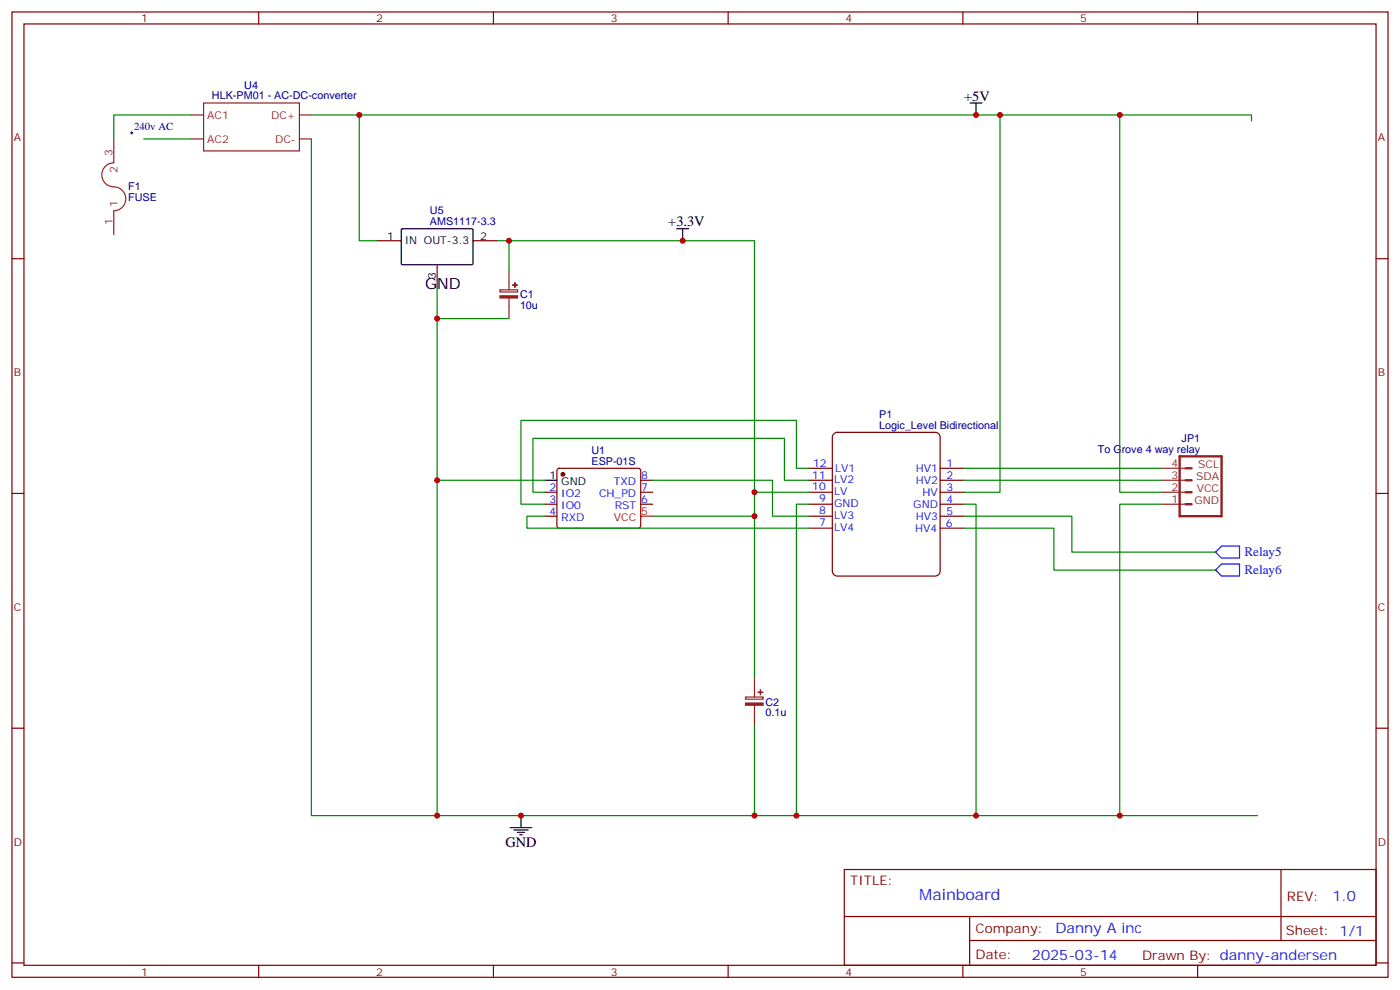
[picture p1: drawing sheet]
<svg xmlns="http://www.w3.org/2000/svg" width="412mm" height="292mm" viewBox="0 0 412 292" stroke-linecap="round" stroke-linejoin="round" font-family="sans-serif">
<g fill="none" stroke="#870000" stroke-width=".35">
<path d="M3.5 3.5h405.4v284.4h-405.4zM7.1 7.1h398.2v277.2h-398.2zM76.2 3.5v3.6M145.3 3.5v3.6M214.5 3.5v3.6M283.6 3.5v3.6M352.8 3.5v3.6M3.5 76.2h3.6M111.1 70.9h7.1M128.8 78v7M139.3 70.9h7.1M405.3 76.2h3.6"/>
<path d="M164.3 138.1l.4-.2h23.3l.5 .2 .2 .5v16.5l-.7 .5-23.5-.1-.5-.6v-16.3zM3.5 145.3h3.6M160.5 145h3.5M160.5 148.5h3.5M160.5 152h3.5M188.7 145h3.6M188.7 148.5h3.6M188.7 141.5h3.6M405.3 145.3h3.6M3.5 214.5h3.6M405.3 214.5h3.6M248.7 256.1h156.6v28.2h-156.6z"/>
<path d="M377.3 256.1v20.9M248.7 270h156.5M285.6 277h119.6M285.6 270v14.1M3.5 283.6h3.6M76.2 284.3v3.6M145.3 284.3v3.6M214.5 284.3v3.6M283.6 284.3v3.6M352.8 284.3v3.6M405.3 283.6h3.6"/>
</g>
<circle cx="165.8" cy="139.7" r=".53" fill="#870000" stroke="#870000" stroke-width=".35"/>
<path d="M118.2 67.6l.3-.2h20.7l.1 .3v10.1l-.3 .2-20.6-.1-.2-.3zM160.5 141.5h3.5" fill="none" stroke="#000" stroke-width=".35"/>
<path d="M188.7 152h3.6" fill="none" stroke="#f00" stroke-width=".35"/>
<path d="M56.4 33.9h3.6M60 30.3h28.2v14.1h-28.2zM88.2 33.9h3.5M56.4 40.9h3.6M88.2 40.9h3.5M342.2 137.9h7M342.2 148.5h7M342.2 145h7M342.2 141.5h7" fill="none" stroke="#8c2424" stroke-width=".35"/>
<path d="M347.5 134.4h12.3v17.6h-12.3zM349.2 137.9h1.8M349.2 141.5h1.8M349.2 145h1.8M349.2 148.5h1.8" fill="none" stroke="#8c2424" stroke-width=".71"/>
<path d="M245.5 127.9l1.1-.5h28.9a1.41 1.41 0 0 1 1.4 1.4v39.5a1.51 1.51 0 0 1-1.4 1.4h-28.9a1.51 1.51 0 0 1-1.4-1.4v-39.5z" fill="#fff" stroke="#800000" stroke-width=".35"/>
<path d="M238.1 137.9h7.1M276.9 137.9h7.1M238.1 141.5h7.1M238.1 152h7.1M238.1 148.5h7.1M238.1 145h7.1M238.1 155.6h7.1M276.9 141.5h7.1M276.9 152h7.1M276.9 148.5h7.1M276.9 145h7.1M276.9 155.6h7.1" fill="none" stroke="#870000" stroke-width=".35"/>
<g fill="none" stroke="#008700" stroke-width=".35">
<path d="M56.4 33.9h-22.9v7M91.7 33.9h277v1.7M105.8 33.9v37h5.3M294.6 33.9v111.1h-10.6M329.8 33.9v111.1h12.4M42.3 40.9h14.1M91.7 40.9v199.3h278.7M146.4 70.9h75.8v74.1h15.9M149.9 70.9v8.8M128.8 85v155.2M128.8 93.8h21.1M238.1 137.9h-3.5v-14.1h-81.1v24.7h7"/>
<path d="M284 137.9h58.2M128.8 141.5h31.7M160.5 152h-5.3v3.6h82.9M192.3 141.5h35.2v10.5h10.6M222.2 145v7h-29.9M222.2 152v47.7M238.1 141.5h-7v-12.4h-74.1v15.9h3.5M238.1 148.5h-3.5v91.7M284 148.5h3.5v91.7M284 152h31.7v10.6h42.4M284 155.6h26.4v12.3h47.7M284 141.5h58.2"/>
<path d="M342.2 148.5h-12.4v91.7M222.2 213.8v26.4"/>
</g>
<path d="M33.5 40.9v7.1a3.6 3.6 0 0 0-3.5 3.9 3.6 3.6 0 0 0 4.2 3.2 3.5 3.5 0 0 1 2.8 3.8 3.5 3.5 0 0 1-3.5 3.2v7M149.9 79.7v5.7M147.3 85.4h5.2v.6h-5.2zM149.9 87.8v6M222.2 199.7v5.6M219.6 205.3h5.2v.7h-5.2zM222.2 207.8v6" fill="none" stroke="#8c2424" stroke-width=".35"/>
<path d="M38.5 39.2h.7M38.8 38.8v.7" fill="none" stroke="#000" stroke-width=".29"/>
<path d="M285.8 30.3h3.5M287.5 30.3v3.6M199.3 67.4h3.5M201.1 67.4v3.5M150.3 243.8h6.3M151.3 244.5h4.3M152.4 245.2h2.1M153.1 245.9h.7M153.5 240.2v3.6" fill="none" stroke="#000" stroke-width=".35"/>
<g fill="#8c2424" stroke="#8c2424" stroke-width=".35">
<path d="M147.3 87.1h5.2v.7h-5.2z"/>
<path d="M151 84h1.4z"/>
<path d="M151.7 83.3v1.4z"/>
<path d="M219.6 207.1h5.2v.6h-5.2z"/>
<path d="M223.3 203.9h1.4z"/>
<path d="M224 203.2v1.4z"/>
</g>
<path d="M359.8 160.9h5.3v3.5h-5.3l-1.7-1.8zM359.8 166.2h5.3v3.5h-5.3l-1.7-1.8z" fill="none" stroke="#00f" stroke-width=".35"/>
<g fill="#c00">
<circle cx="105.8" cy="33.9" r=".88"/>
<circle cx="128.8" cy="240.2" r=".88"/>
<circle cx="128.8" cy="141.5" r=".88"/>
<circle cx="222.3" cy="145" r=".88"/>
<circle cx="287.5" cy="33.9" r=".88"/>
<circle cx="201.1" cy="70.9" r=".88"/>
<circle cx="294.6" cy="33.9" r=".88"/>
<circle cx="287.5" cy="240.2" r=".88"/>
<circle cx="329.8" cy="240.2" r=".88"/>
<circle cx="329.8" cy="33.9" r=".88"/>
<circle cx="153.5" cy="240.2" r=".88"/>
<circle cx="149.9" cy="70.9" r=".88"/>
<circle cx="128.8" cy="93.8" r=".88"/>
<circle cx="222.3" cy="152" r=".88"/>
<circle cx="222.3" cy="240.2" r=".88"/>
<circle cx="234.6" cy="240.2" r=".88"/>
</g>
<text font-size="4.6" x="125.2" y="85">GND</text>
<text font-size="4.6" fill="#00f" x="270.8" y="265.1">Mainboard</text>
<g font-size="4.2">
<text x="284" y="29.6">+5V</text>
<text x="196.8" y="66.7">+3.3V</text>
<text x="148.9" y="249.4">GND</text>
</g>
<g font-size="4.2" fill="#00f">
<text x="392.5" y="265.4">1.0</text>
<text x="310.9" y="274.9">Danny A inc</text>
<text x="304" y="282.7">2025-03-14</text>
</g>
<g font-size="3.9" fill="#00f">
<text x="366.6" y="163.9">Relay5</text>
<text x="366.6" y="169.2">Relay6</text>
</g>
<g font-size="3.9" fill="#800">
<text x="250.5" y="260.7">TITLE:</text>
<text x="379.1" y="265.4">REV:</text>
<text x="287.4" y="274.9">Company:</text>
<text x="378.7" y="275.5">Sheet: 1/1</text>
<text x="287.4" y="282.6">Date:</text>
<text x="336.4" y="282.7">Drawn By: danny-andersen</text>
</g>
<g font-size="3.2" fill="#800">
<text x="41.6" y="6.5">1</text>
<text x="110.8" y="6.5">2</text>
<text x="179.9" y="6.5">3</text>
<text x="249.1" y="6.5">4</text>
<text x="318.2" y="6.5">5</text>
<text x="4.1" y="41.6">A</text>
<text x="405.9" y="41.6">A</text>
<text x="4.1" y="110.8">B</text>
<text x="405.9" y="110.8">B</text>
<text x="4.1" y="179.9">C</text>
<text x="405.9" y="179.9">C</text>
<text x="4.1" y="249.1">D</text>
<text x="405.9" y="249.1">D</text>
<text x="41.6" y="287.3">1</text>
<text x="110.8" y="287.3">2</text>
<text x="179.9" y="287.3">3</text>
<text x="249.1" y="287.3">4</text>
<text x="318.2" y="287.3">5</text>
</g>
<g font-size="3.2" fill="#000080">
<text x="62.4" y="29.3">HLK-PM01 - AC-DC-converter</text>
<text x="72" y="26.1">U4</text>
<text x="39.5" y="38.3">240v AC</text>
<text x="37.7" y="59.3">FUSE</text>
<text x="37.7" y="56.1">F1</text>
<text x="126.7" y="63.1">U5</text>
<text x="126.7" y="66.3">AMS1117-3.3</text>
<text x="153.2" y="87.9">C1</text>
<text x="153.2" y="91.1">10u</text>
<text x="259" y="123.2">P1</text>
<text x="259" y="126.3">Logic_Level Bidirectional</text>
<text x="348.1" y="130.2">JP1</text>
<text x="174.2" y="136.9">ESP-01S</text>
<text x="174.2" y="133.8">U1</text>
<text x="323.4" y="133.3">To Grove 4 way relay</text>
<text x="225.5" y="207.8">C2</text>
<text x="225.5" y="211">0.1u</text>
</g>
<g font-size="3.2" fill="#8d2323">
<text x="61" y="34.9">AC1</text>
<text x="79.9" y="34.9">DC+</text>
<text x="61" y="42">AC2</text>
<text x="81" y="42">DC-</text>
<text x="33.2" y="45.9" transform="rotate(-90 33.2 45.9)">3</text>
<text x="34.6" y="51.1" transform="rotate(-90 34.6 51.1)">2</text>
<text x="34.6" y="61" transform="rotate(-90 34.6 61)">1</text>
<text x="33.2" y="66.2" transform="rotate(-90 33.2 66.2)">1</text>
<text x="345.1" y="137.6">4</text>
<text x="353" y="137.9">SCL</text>
<text x="345.1" y="141.1">3</text>
<text x="352.3" y="141.5">SDA</text>
<text x="345.1" y="148.2">1</text>
<text x="345.1" y="144.6">2</text>
<text x="351.8" y="148.5">GND</text>
<text x="352.5" y="145">VCC</text>
</g>
<g font-size="3.2">
<text x="114" y="70.6">1</text>
<text x="119.2" y="72">IN OUT-3.3</text>
<text x="141.5" y="70.6">2</text>
<text x="128.4" y="82.1" transform="rotate(-90 128.4 82.1)">3</text>
<text x="161.9" y="141.1">1</text>
<text x="165.3" y="142.9">GND</text>
</g>
<g font-size="3.2" fill="#00f">
<text x="239.5" y="137.5">12</text>
<text x="278.8" y="137.6">1</text>
<text x="180.9" y="142.9">TXD</text>
<text x="188.9" y="141.1">8</text>
<text x="239.2" y="140.9">11</text>
<text x="245.7" y="142.4">LV2</text>
<text x="246" y="138.9">LV1</text>
<text x="269.7" y="139">HV1</text>
<text x="269.7" y="142.5">HV2</text>
<text x="278.8" y="141.1">2</text>
<text x="161.9" y="144.6">2</text>
<text x="161.9" y="148.2">3</text>
<text x="165.3" y="146.4">IO2</text>
<text x="165.3" y="149.9">IO0</text>
<text x="176.5" y="146.4">CH_PD</text>
<text x="181.1" y="149.9">RST</text>
<text x="188.9" y="148.2">6</text>
<text x="188.9" y="144.6">7</text>
<text x="239.2" y="144.5">10</text>
<text x="241.3" y="148">9</text>
<text x="245.7" y="149.4">GND</text>
<text x="245.7" y="145.9">LV</text>
<text x="269" y="149.6">GND</text>
<text x="271.8" y="146.1">HV</text>
<text x="278.8" y="144.7">3</text>
<text x="278.8" y="148.1">4</text>
<text x="161.9" y="151.7">4</text>
<text x="165.3" y="153.5">RXD</text>
<text x="241.3" y="155.1">7</text>
<text x="241.3" y="151.5">8</text>
<text x="245.7" y="152.9">LV3</text>
<text x="269.8" y="153">HV3</text>
<text x="278.6" y="155.2">6</text>
<text x="278.8" y="151.6">5</text>
<text x="245.7" y="156.5">LV4</text>
<text x="269.6" y="156.6">HV4</text>
</g>
<g font-size="3.2" fill="#f00">
<text x="180.8" y="153.5">VCC</text>
<text x="188.9" y="151.7">5</text>
</g>
</svg>
